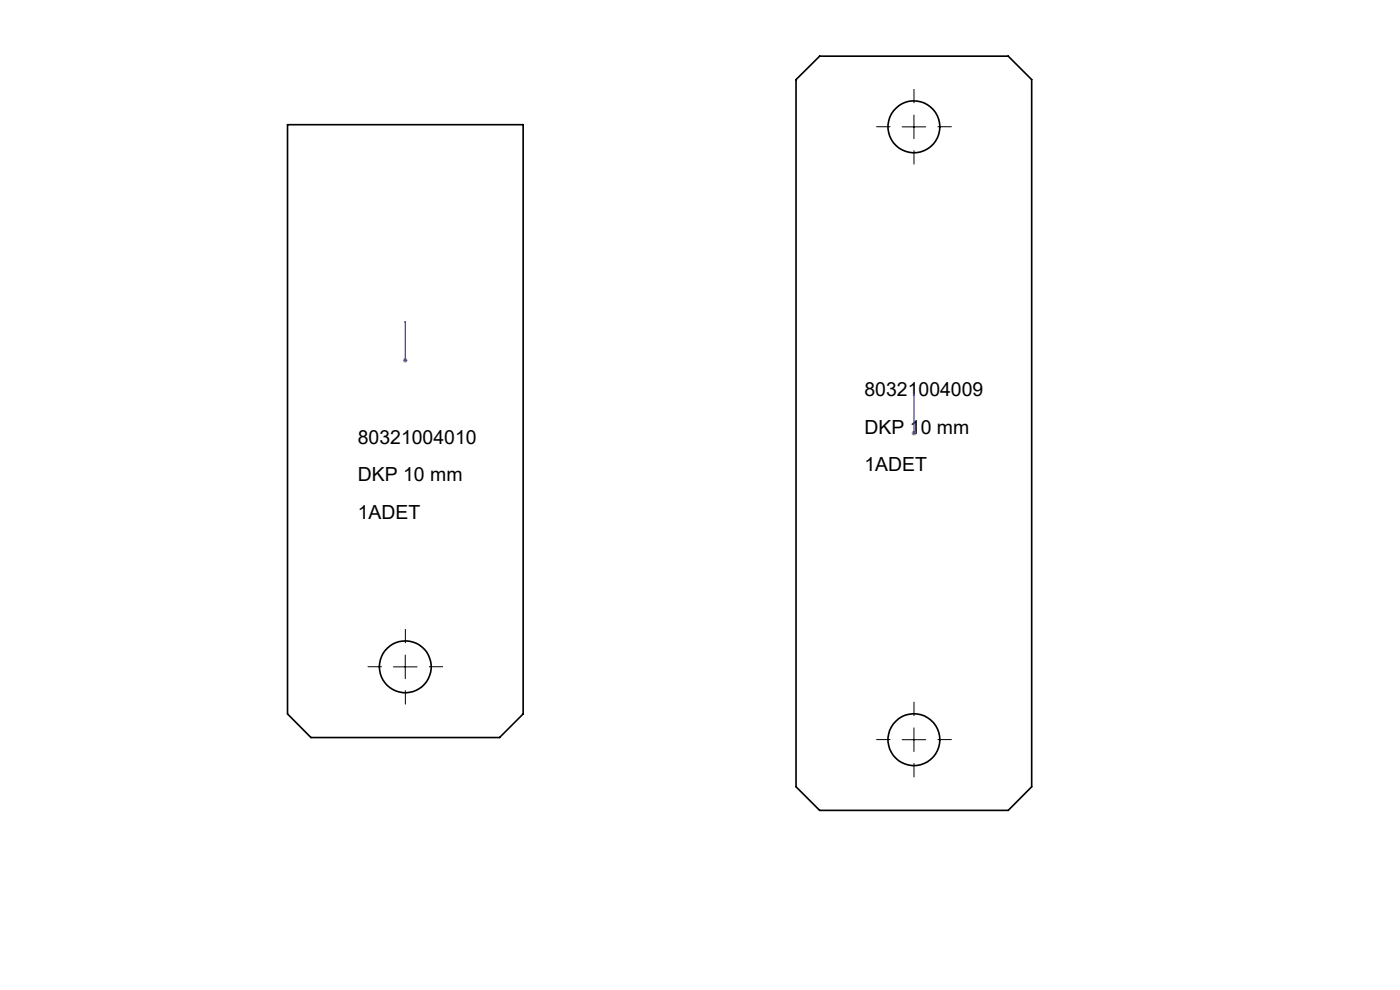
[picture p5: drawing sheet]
<svg xmlns="http://www.w3.org/2000/svg" width="297mm" height="210mm" viewBox="0 0 297 210" stroke-linecap="round" stroke-linejoin="round" font-family="sans-serif">
<g fill="none" stroke="#000" stroke-width=".35">
<path d="M168.9 16.9l5-5h40l5 5v150l-5 5h-40l-5-5zM61 26.4h50v125l-5 5h-40l-5-5z"/>
<circle cx="193.9" cy="26.9" r="5.5"/>
<circle cx="86" cy="141.4" r="5.5"/>
<circle cx="193.9" cy="156.9" r="5.5"/>
</g>
<path d="M86 76.3v.2zM86 68.1v.4v-.4M86 76.4h.1M86 68.1v8.3M193.9 91.8v.2zM193.9 83.6v.4v-.4M193.9 91.9h.1M193.9 83.6v8.3" fill="none" stroke="#00f" stroke-width=".21"/>
<path d="M85.5 76.4h1M85.6 76.1l.7 .7M86 75.9v1M86.3 76.1l-.7 .7M193.4 91.9h1M193.5 91.5l.7 .7M193.9 91.4v1M194.2 91.5l-.7 .7" fill="none" stroke="#808080" stroke-width=".21"/>
<path d="M188.9 26.9h-3M193.9 21.9v-3M193.9 31.9v3M198.9 26.9h3M86 136.4v-3M81 141.4h-3M86 146.4v3M91 141.4h3M188.9 156.9h-3M193.9 151.9v-3M198.9 156.9h3M193.9 161.9v3" fill="none" stroke="#000" stroke-width=".21" stroke-dasharray="15.2 1.3 1.3 1.3" stroke-linecap="butt"/>
<path d="M191.4 26.9h5M193.9 24.4v5M86 139v5M83.5 141.5h5M191.4 156.9h5M193.9 154.4v5" fill="none" stroke="#000" stroke-width=".21"/>
<path d="M86 76.3v.2zM86 68.1v.4zM193.9 91.8v.2zM193.9 83.6v.4z" fill="#00f"/>
<g font-size="4.1">
<text x="183.4" y="84">80321004009</text>
<text x="75.9" y="94.1">80321004010</text>
<text x="183.4" y="92">DKP 10 mm</text>
<text x="183.4" y="100">1ADET</text>
<text x="75.9" y="102.1">DKP 10 mm</text>
<text x="75.9" y="110.1">1ADET</text>
</g>
</svg>
